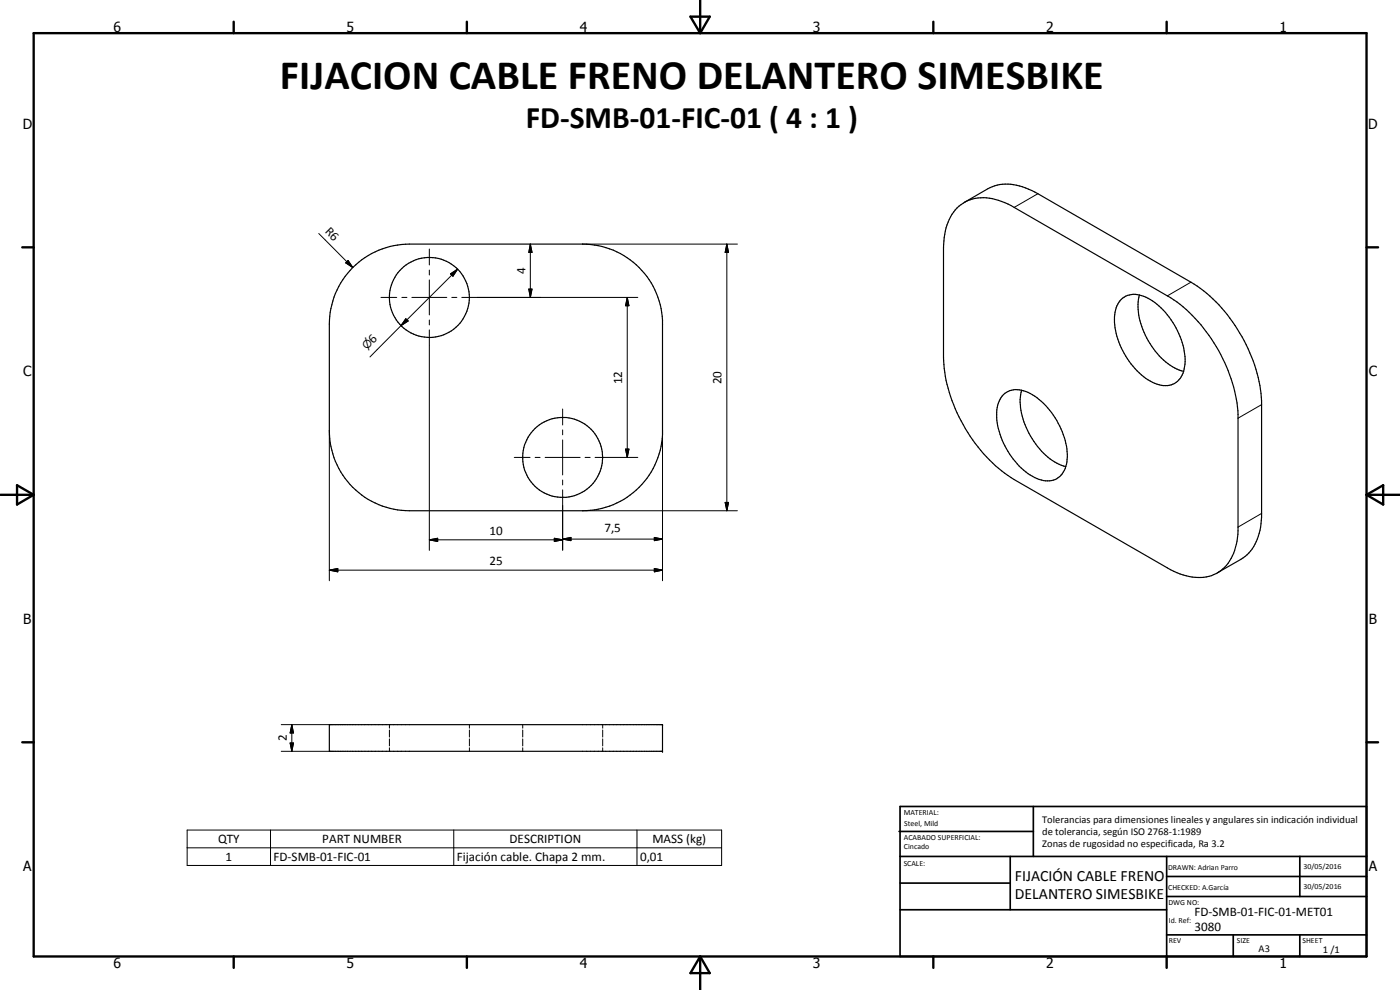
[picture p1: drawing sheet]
<svg xmlns="http://www.w3.org/2000/svg" width="420mm" height="297mm" viewBox="0 0 420 297" stroke-linecap="round" stroke-linejoin="round" font-family="sans-serif">
<g fill="none" stroke="#000" stroke-width=".35">
<path d="M287.2 62.4a11.7 11.7 0 0 1 12.5-2.3l3.7 1.6 46.9 27.1a42.7 42.7 0 0 1 16 17.5 42.7 42.7 0 0 1 5.2 18.1v34.9a14.9 14.9 0 0 1-5.8 12.4 14.1 14.1 0 0 1-13.5-.3l-47.8-27.5a47.7 47.7 0 0 1-21-33.4l-.2-3.4v-32.6a17 17 0 0 1 4-12.1zM289.4 60.7l7-4.1a14 14 0 0 1 13.2 .5l47.8 27.6a47.4 47.4 0 0 1 20.5 29.8l.7 5.8v34.8a14.8 14.8 0 0 1-6.2 12.7l-7.1 4.1M105.9 80.3a24.4 24.4 0 0 1 16.9-7.1h52a24 24 0 0 1 24 22.9v34.3a24 24 0 0 1-24 22.8h-52a24 24 0 0 1-24-24v-32a24 24 0 0 1 7.1-16.9zM336.5 89.8a6.7 6.7 0 0 1 8-.3 23.1 23.1 0 0 1 11.1 19.8 6.2 6.2 0 0 1-5.3 6.4 12.6 12.6 0 0 1-9.7-5.1 22.2 22.2 0 0 1-6-16.9l.6-1.9zM342 88.5a20.5 20.5 0 0 0 5.3 17.6 15.4 15.4 0 0 0 7.9 5.3M301.1 118.4a6.3 6.3 0 0 1 7.4-.7 22.7 22.7 0 0 1 11.7 20.1 6.1 6.1 0 0 1-6.4 6.5 15.4 15.4 0 0 1-9.7-6.5 21.6 21.6 0 0 1-4.8-15.5l.8-2.5zM306.6 117.1a19.3 19.3 0 0 0 3.7 15.4 16.8 16.8 0 0 0 9.6 7.5M98.8 217.4h100v8h-100z"/>
<circle cx="128.9" cy="89.2" r="12"/>
<circle cx="168.9" cy="137.2" r="12"/>
</g>
<g fill="none" stroke="#000" stroke-width=".3">
<path d="M311.5 58.1l-7.1 4.1M95.7 70.1l10.2 10.2M103.7 78.9l.8-.8 1.4 2.2zM104.5 78.1l1.4 2.2-2.2-1.4zM128.9 74.7v4.8M159.2 73.2l.5 2.5h-1zM159.2 73.2v16M174.8 73.2h46.5M218.1 73.2l.5 2.5h-1zM218.1 73.2v80M114.3 89.2h4.8M120.3 97.7l-9.3 9.4"/>
<path d="M120.6 89.2h1.5M121.8 95.6l.7 .7-2.2 1.4zM123.6 89.2h10.5M128.9 81v1.5M128.9 84v10.5M128.9 96v1.5M128.9 99v66.1M135.2 82.2l2.1-1.4-1.4 2.1zM135.6 89.2h1.5M137.3 80.8l-17 16.9M138.6 89.2h52.8M158.7 86.7h1l-.5 2.5z"/>
<path d="M188.2 89.2l.6 2.5h-1.1zM188.2 89.2v48M357.4 84.7l-7.1 4.1M98.8 129.2v45M154.3 137.2h4.8M160.6 137.2h1.5M163.6 137.2h10.5M168.9 122.7v4.8M168.9 129v1.5M168.9 132v10.5M175.6 137.2h1.5M178.6 137.2h12.8"/>
<path d="M187.7 134.7h1.1l-.6 2.5zM198.8 129.2v45M378.6 121.4l-7.1 4.1M168.9 144v1.5M168.9 147v18.1M174.8 153.2h46.5M217.6 150.7h1l-.5 2.5zM378.6 154.1l-7.1 4.1M98.8 171.1l2.6-.5v1zM98.8 171.1h100M128.9 162l2.4-.5v1zM128.9 162h40"/>
<path d="M166.4 161.5l2.5 .5-2.5 .5zM168.9 161.8l2.5-.6v1zM168.9 161.8h29.9M196.4 170.6l2.4 .5-2.4 .5zM196.4 161.2l2.4 .6-2.4 .4zM84.4 217.4h14.4M87.6 217.4l.5 2.5h-1zM87.6 217.4v8M116.9 217.4v1.1M116.9 219v2.1M140.9 217.4v1.1M140.9 219v2.1"/>
<path d="M156.9 217.4v1.1M156.9 219v2.1M180.9 217.4v1.1M180.9 219v2.1M84.4 225.4h14.4M87.1 222.9h1l-.5 2.5zM116.9 221.7v2.1M116.9 224.4v1M140.9 221.7v2.1M140.9 224.4v1M156.9 221.7v2.1M156.9 224.4v1"/>
<path d="M180.9 221.7v2.1M180.9 224.4v1M56.2 249h160.4v10.7h-160.4zM56.2 254.4h160.4M81.2 249v10.7M136.2 249v10.7M191.2 249v10.7"/>
</g>
<g fill="#000">
<circle cx="198.8" cy="217.4" r=".18"/>
<circle cx="198.8" cy="225.4" r=".18"/>
</g>
<g fill="none" stroke="#000" stroke-width=".71">
<path d="M10.1 9.9h400v277.1h-400zM70.1 6.5v3.4M140.1 6.5v3.4M207.2 5h5.8l-2.9 4.9zM210.1 0v9.9M280.1 6.5v3.4M350.1 6.5v3.4M6.7 74.2h3.4M410.1 74.2h3.5M.1 148.5h10M5.1 145.6l5 2.9-5 2.9zM410.1 148.5h10"/>
<path d="M410.1 148.5l5-2.9v5.8zM6.7 222.7h3.4M410.1 222.7h3.5M70.1 287v3.4M140.1 287v3.4M210.1 287v10M210.1 287l2.9 5h-5.8zM280.1 287v3.4M350.1 287v3.4"/>
</g>
<g fill="none" stroke="#000" stroke-width=".51">
<path d="M269.8 249.5h40.3M270.1 242h140v45h-140zM270.1 257h140M303.2 257v16M310.1 242v15M350.1 257v30M390.1 257v12M270.1 265h33.1M270.1 273h80M350.1 269h60M350.1 263h60M350.1 280.5h60"/>
<path d="M370.1 280.5v6.5M390.1 280.5v6.5"/>
</g>
<g fill="#000">
<path d="M104.5 78.1l1.4 2.2-2.2-1.4zM159.2 73.2l.5 2.5h-1zM218.1 73.2l.5 2.5h-1zM121.8 95.6l.7 .7-2.2 1.4zM135.2 82.2l2.1-1.4-1.4 2.1zM158.7 86.7h1l-.5 2.5zM188.2 89.2l.6 2.5h-1.1zM187.7 134.7h1.1l-.6 2.5zM217.6 150.7h1l-.5 2.5zM98.8 171.1l2.6-.5v1zM128.9 162l2.4-.5v1zM166.4 161.5l2.5 .5-2.5 .5z"/>
<path d="M168.9 161.8l2.5-.6v1zM196.4 170.6l2.4 .5-2.4 .5zM196.4 161.2l2.4 .6-2.4 .4zM87.6 217.4l.5 2.5h-1zM87.1 222.9h1l-.5 2.5z"/>
</g>
<text font-size="12.6" x="84" y="26.6">FIJACION CABLE FRENO DELANTERO SIMESBIKE</text>
<text font-size="9.4" x="157.8" y="38.4">FD-SMB-01-FIC-01 ( 4 : 1 )</text>
<g font-size="4.7">
<text x="304.6" y="264.2">FIJACIÓN CABLE FRENO</text>
<text x="304.6" y="269.6">DELANTERO SIMESBIKE</text>
</g>
<g font-size="4.2">
<text x="34" y="9.6">6</text>
<text x="104" y="9.6">5</text>
<text x="174" y="9.6">4</text>
<text x="244" y="9.6">3</text>
<text x="314" y="9.6">2</text>
<text x="384" y="9.6">1</text>
<text x="6.8" y="38.7">D</text>
<text x="410.6" y="38.7">D</text>
<text x="7" y="112.9">C</text>
<text x="410.8" y="112.9">C</text>
<text x="7" y="187.1">B</text>
<text x="410.8" y="187.1">B</text>
<text x="7" y="261.4">A</text>
<text x="410.8" y="261.4">A</text>
<text x="34" y="290.4">6</text>
<text x="104" y="290.4">5</text>
<text x="174" y="290.4">4</text>
<text x="244" y="290.4">3</text>
<text x="314" y="290.4">2</text>
<text x="384" y="290.4">1</text>
</g>
<g font-size="3.9">
<text x="97.4" y="69.5" transform="rotate(45 97.4 69.5)">R6</text>
<text x="157.7" y="82.3" transform="rotate(-90 157.7 82.3)">4</text>
<text x="112" y="103.1" transform="rotate(-45 112 103.1)">6</text>
<text x="186.8" y="115.3" transform="rotate(-90 186.8 115.3)">12</text>
<text x="216.6" y="115.3" transform="rotate(-90 216.6 115.3)">20</text>
<text x="146.9" y="160.4">10</text>
<text x="181.4" y="159.7">7,5</text>
<text x="146.9" y="169.5">25</text>
<text x="86.1" y="222.4" transform="rotate(-90 86.1 222.4)">2</text>
<text x="65.4" y="253">QTY</text>
<text x="96.7" y="253">PART NUMBER</text>
<text x="152.9" y="253">DESCRIPTION</text>
<text x="195.8" y="253.1">MASS (kg)</text>
<text x="67.7" y="258.3">1</text>
<text x="82.1" y="258.3">FD-SMB-01-FIC-01</text>
<text x="137.1" y="258.4">Fijación cable. Chapa 2 mm.</text>
<text x="192.1" y="258.3">0,01</text>
<text x="358.5" y="275">FD-SMB-01-FIC-01-MET01</text>
<text x="358.5" y="279.4">3080</text>
</g>
<text font-size="3.3" x="110.1" y="105.1" transform="rotate(-45 110.1 105.1)">⌀</text>
<g font-size="3.1">
<text x="312.7" y="246.8">Tolerancias para dimensiones lineales y angulares sin indicación individual</text>
<text x="312.7" y="250.4">de tolerancia, según ISO 2768-1:1989</text>
<text x="312.7" y="254">Zonas de rugosidad no especificada, Ra 3.2</text>
<text x="377.7" y="285.6">A3</text>
<text x="397" y="285.9">1 /1</text>
</g>
<g font-size="2.4">
<text x="271.2" y="244.4">MATERIAL:</text>
<text x="271.3" y="252">ACABADO SUPERFICIAL:</text>
<text x="271.4" y="247.9">Steel, Mild</text>
<text x="271.3" y="254.6">Cincado</text>
<text x="271.2" y="259.7">SCALE:</text>
<text x="350.6" y="261">DRAWN: Adrian Parro</text>
<text x="391.2" y="260.6">30/05/2016</text>
<text x="350.6" y="267.1">CHECKED: A.García</text>
<text x="391.2" y="266.7">30/05/2016</text>
<text x="350.6" y="271.4">DWG NO:</text>
<text x="350.8" y="276.9">Id. Ref:</text>
<text x="350.8" y="282.8">REV</text>
<text x="371.2" y="282.9">SIZE</text>
<text x="390.9" y="282.9">SHEET</text>
</g>
</svg>
